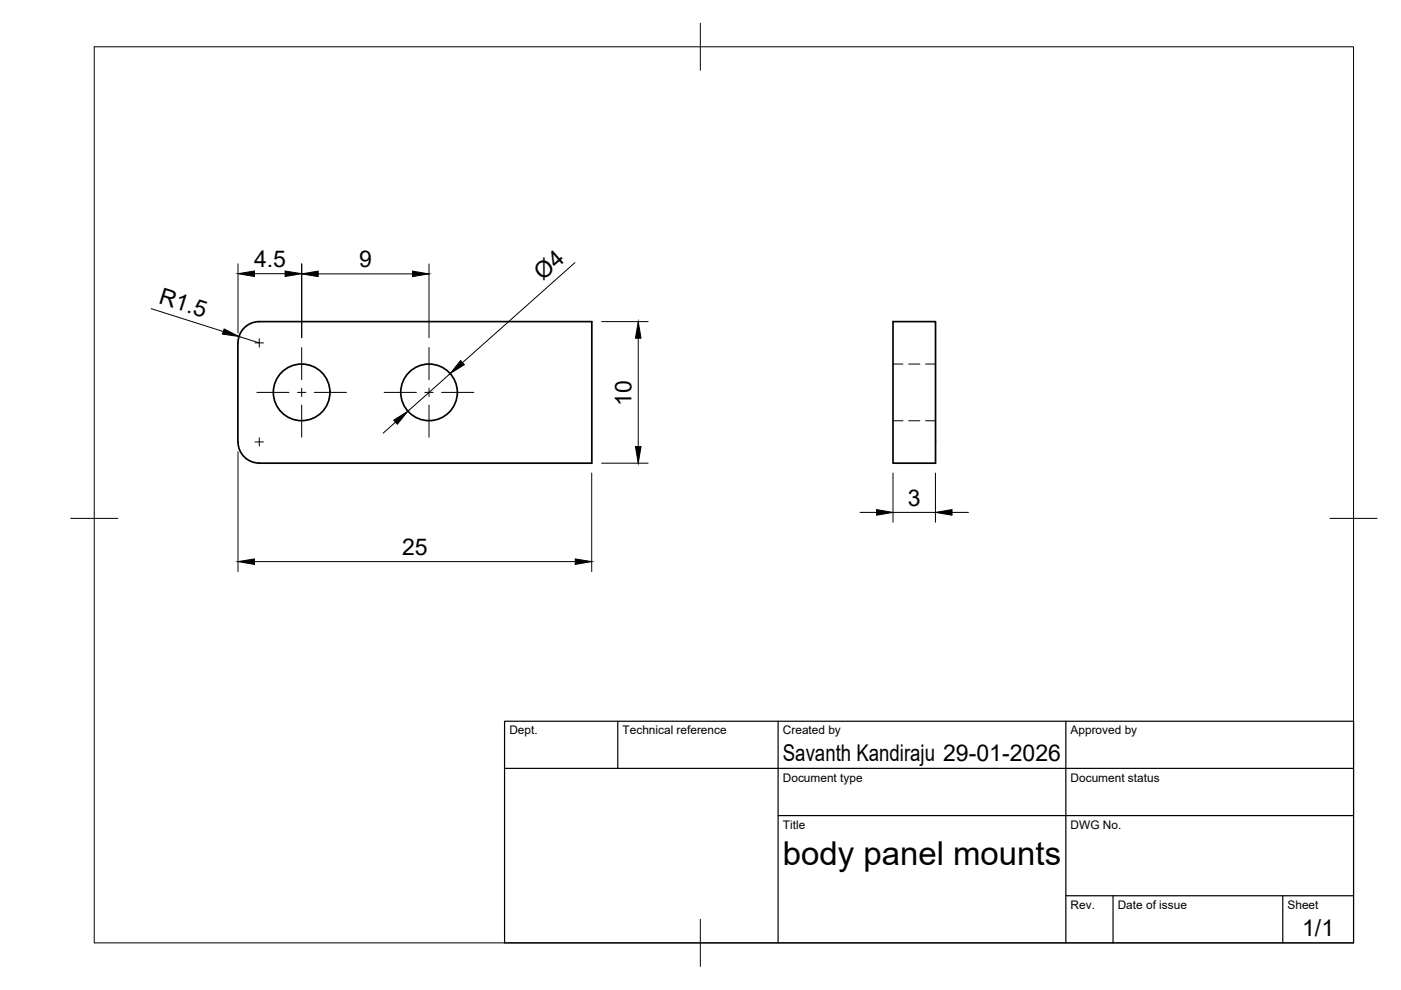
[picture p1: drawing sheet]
<svg xmlns="http://www.w3.org/2000/svg" width="297mm" height="210mm" viewBox="0 0 297 210" stroke-linecap="round" stroke-linejoin="round" font-family="sans-serif">
<!-- layer: Visible -->
<g fill="none" stroke="#000" stroke-width=".36">
<path d="M50.4 72.7l.1 21a4.5 4.5 0 0 0 4.5 4.5M50.5 72.7a4.5 4.5 0 0 1 4.5-4.5h70.5v30h-70.6M189.3 68.2h9.1v30h-9.1z"/>
<circle cx="64" cy="83.2" r="6"/>
<circle cx="91" cy="83.2" r="6"/>
</g>
<!-- layer: Hidden -->
<path d="M189.3 77.2h2.2M192.7 77.2h2.3M196.2 77.2h2.2M189.3 89.2h2.2M192.7 89.2h2.3M196.2 89.2h2.2" fill="none" stroke="#000" stroke-width=".21"/>
<!-- layer: BORDER -->
<path d="M20 9.9h267v190h-267zM148.5 4.9v10M15 109.9h10M282 109.9h10M148.5 194.9v10" fill="none" stroke="#000" stroke-width=".21"/>
<!-- layer: TITLEBLOCK -->
<path d="M107 152.9h180v47h-180zM131 152.9v10M165 152.9v47M226 152.9v47M107 162.9h180M165 172.9h122M226 189.9h61M236 189.9v10M272 189.9v10" fill="none" stroke="#000" stroke-width=".25"/>
<!-- layer: Smart Centers -->
<g fill="none" stroke="#000" stroke-width=".21">
<path d="M54.1 72.7h1.8M55 71.8v1.8M64 73.7v6.8M91 73.7v6.8M54.1 93.7h1.8M54.5 83.2h6.8M55 92.8v1.8M63.1 83.2h1.8M64 82.3v1.8M64 85.9v6.8M66.6 83.2h6.9M81.4 83.2h6.9"/>
<path d="M90.1 83.2h1.7M91 82.3v1.8M91 85.9v6.8M93.6 83.2h6.9"/>
</g>
<!-- layer: FD_Dimensions -->
<g fill="none" stroke="#000" stroke-width=".21">
<path d="M50.5 55.9v14.7M54 58h6.5M64 55.9v15.7M67.5 58.1h20M91 56v15.6M121.9 55.7l-23.8 21.2M32 65.4l15.3 4.9M50.7 71.3l4.3 1.4M95.4 79.2l-8.9 8M127.6 68.2h9.8M135.3 71.7v23M50.5 95.8v25.4"/>
<path d="M83.9 89.5l-2.7 2.3M127.6 98.2h9.8M54 119.1h68M125.5 100.3v20.9M182.4 108.6h3.4M189.3 100.3v10.4M189.3 108.6h9M198.3 100.3v10.4M201.8 108.6h3.5"/>
</g>
<g fill="#000" stroke="#000" stroke-width=".21">
<path d="M50.5 58l3.5-.5v1.1zM60.5 57.5l3.5 .5-3.5 .6zM64 58.1l3.5-.6v1.1zM87.5 57.5l3.5 .6-3.5 .5zM47.5 69.7l3.2 1.6-3.5-.5zM97.7 76.4l.7 .9-3 1.9zM135.3 68.2l.6 3.5h-1.2zM83.5 89.1l3-1.9-2.3 2.8zM134.7 94.7h1.2l-.6 3.5zM50.5 119.1l3.5-.6v1.2zM122 118.5l3.5 .6-3.5 .6zM185.8 108l3.5 .6-3.5 .6z"/>
<path d="M198.3 108.6l3.5-.6v1.2z"/>
</g>
<text font-size="7" x="166" y="183.4">body panel mounts</text>
<g font-size="4.9">
<text x="53.9" y="56.6">4.5</text>
<text x="76.1" y="56.6">9</text>
<text x="115.1" y="59.6" transform="rotate(-42 115.1 59.6)">Ø4</text>
<text x="33.4" y="64.3" transform="rotate(18 33.4 64.3)">R1.5</text>
<text x="133.9" y="86.1" transform="rotate(-90 133.9 86.1)">10</text>
<text x="192.5" y="107.2">3</text>
<text x="85.3" y="117.6">25</text>
<text x="166" y="161.4">Savanth Kandiraju 29-01-2026</text>
<text x="276.1" y="198.6">1/1</text>
</g>
<g font-size="2.5">
<text x="108" y="155.7">Dept.</text>
<text x="132" y="155.7">Technical reference</text>
<text x="166" y="155.7">Created by</text>
<text x="227" y="155.7">Approved by</text>
<text x="166" y="165.7">Document type</text>
<text x="227" y="165.7">Document status</text>
<text x="166" y="175.7">Title</text>
<text x="227" y="175.7">DWG No.</text>
<text x="227" y="192.7">Rev.</text>
<text x="237" y="192.7">Date of issue</text>
<text x="273" y="192.7">Sheet</text>
</g>
</svg>
